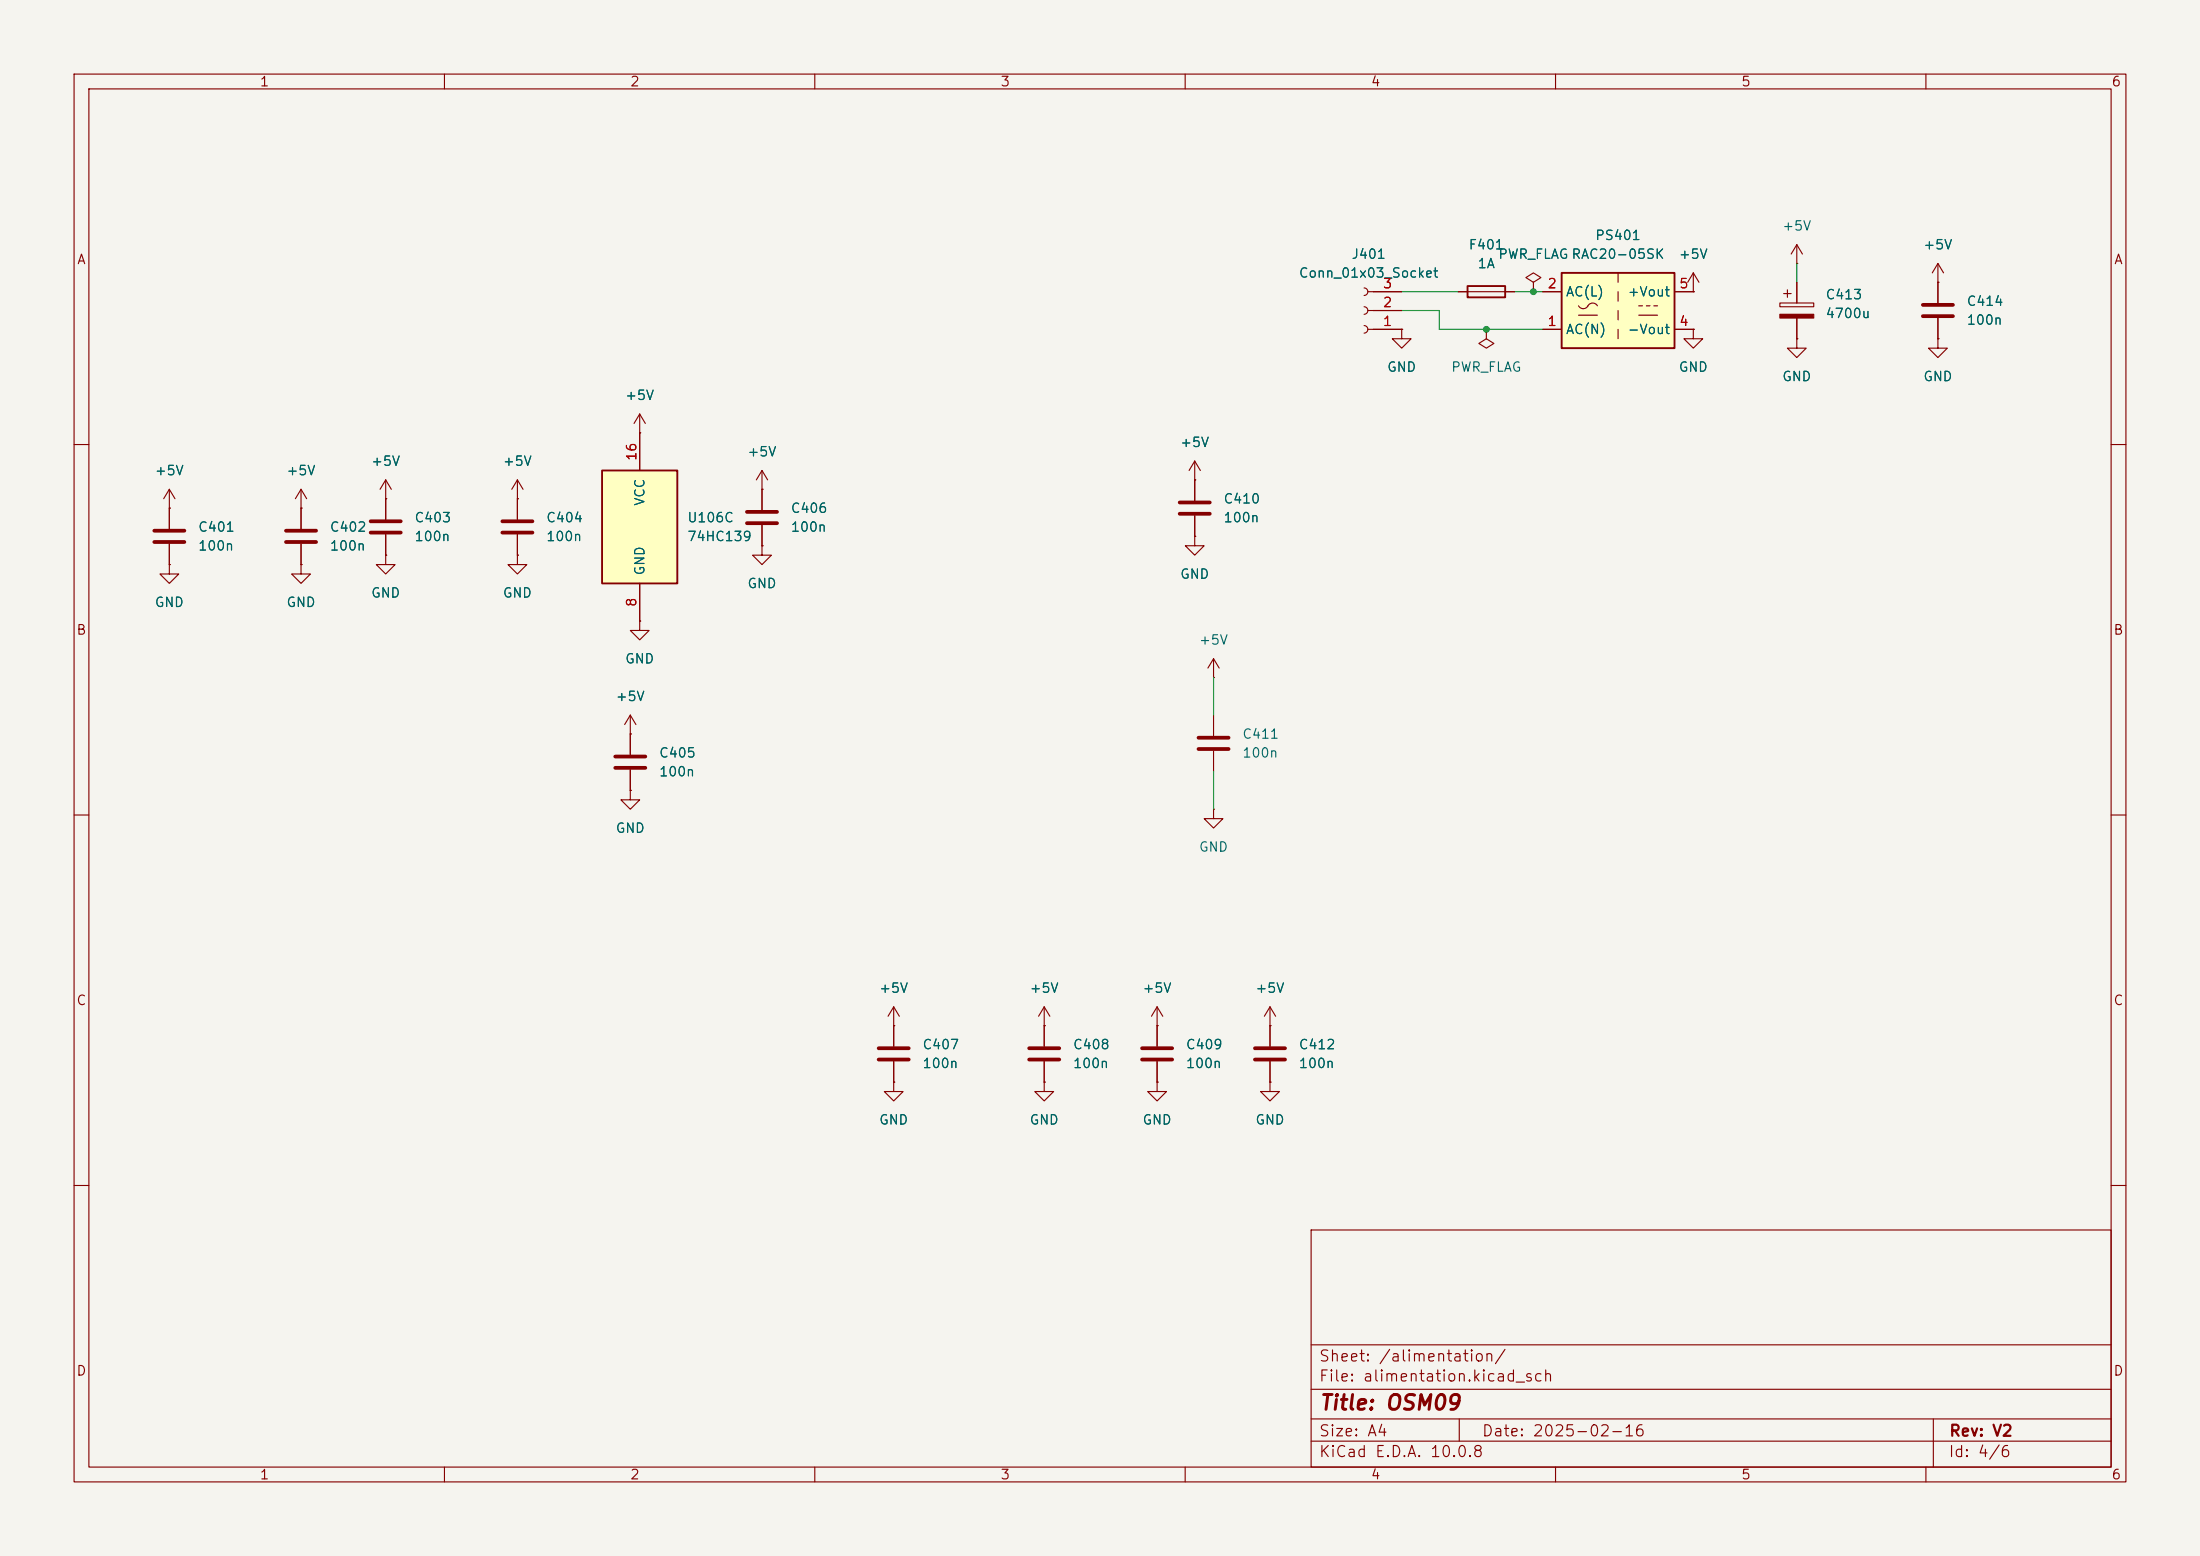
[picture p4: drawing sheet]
<svg xmlns="http://www.w3.org/2000/svg" width="297mm" height="210mm" viewBox="0 0 297 210" stroke-linecap="round" stroke-linejoin="round" font-family="sans-serif">
<path d="M0 0h297v210h-297z" fill="#f5f4ef" stroke="#f5f4ef" stroke-width=".14"/>
<g fill="none" stroke="#840000" stroke-width=".15">
<path d="M10 10h277v190h-277zM12 12h273v186h-273zM60 10v2M110 10v2M160 10v2M210 10v2M260 10v2M240.8 39.6h1M241.3 39.1v1M242.6 35.6h.1M242.6 33v2.6M242.6 38.1v2.8"/>
<path d="M242.6 33l-.8 1.3M242.6 33l.7 1.3M261.6 38.1h.1M261.6 35.6v5.3M261.6 35.6l-.7 1.2M261.6 35.6l.8 1.2M228.6 44.5v1.2h1.3l-1.3 1.3-1.3-1.3h1.3M228.6 44.5h.1M240.3 40.9h4.6v.5h-4.6zM242.6 45.7v1.3h1.2l-1.2 1.3-1.3-1.3h1.3M242.6 45.7h.1M242.6 42.9v2.8"/>
<path d="M261.6 45.7v1.3h1.3l-1.3 1.3-1.3-1.3h1.3M261.6 45.7h.1M261.6 42.9v2.8M10 60h2M22.9 76.2v1.3h1.2l-1.2 1.2-1.3-1.2h1.3M22.9 76.2h.1M161.3 64.8h.1M161.3 72.4v1.3h1.3l-1.3 1.2-1.3-1.2h1.3M161.3 72.4h.1M161.3 62.2v5.4M161.3 69.6v2.8M161.3 62.2l-.8 1.3"/>
<path d="M161.3 62.2l.8 1.3M285 60h2M163.8 91.4h.1M163.8 88.9l-.7 1.3M163.8 88.9l.8 1.3M163.8 88.9v2.5M163.8 96.5v2.8M10 110h2M163.8 109.2v1.3h1.3l-1.3 1.3-1.2-1.3h1.2M163.8 109.2h.1M163.8 101.3v2.8M285 110h2"/>
<path d="M156.2 138.4h.1M156.2 135.9l-.8 1.3M156.2 135.9l.8 1.3M156.2 135.9v5.3M171.4 138.4h.1M171.4 135.9l-.7 1.3M171.4 135.9l.8 1.3M171.4 135.9v5.3M156.2 146.1v1.2h1.3l-1.3 1.3-1.3-1.3h1.3M156.2 146.1h.1M156.2 143.3v2.8M171.4 146.1v1.2h1.3l-1.3 1.3-1.2-1.3h1.2"/>
<path d="M171.4 146.1h.1M171.4 143.3v2.8M10 160h2M177 166h108v32h-108zM285 160h2M60 198v2M110 198v2M160 198v2M177 194.5h108M177 191.5h108M177 187.5h108M177 181.5h108"/>
<path d="M197 191.5v3M210 198v2M260 198v2M261 191.5v6.5"/>
</g>
<path d="M259.6 41.1h4.1M259.6 42.7h4.1M159.3 67.8h4M159.3 69.3h4M161.8 99.6h4.1M161.8 101.1h4.1M154.2 141.5h4M154.2 143h4M169.4 141.5h4.1M169.4 143h4.1" fill="none" stroke="#840000" stroke-width=".51"/>
<path d="M240.3 42.4h4.6v.5h-4.6z" fill="#840000" stroke="#840000" stroke-width=".15"/>
<path d="M210.8 36.8h15.3v10.2h-15.3z" fill="#ffffc2"/>
<path d="M198.1 38.6h5.1v1.5h-5.1zM210.8 36.8h15.3v10.2h-15.3z" fill="none" stroke="#840000" stroke-width=".25"/>
<g fill="none" stroke="#840000" stroke-width=".15">
<path d="M184.1 38.9a.51 .51 0 0 1 .6 .5 .51 .51 0 0 1-.6 .5M184.7 39.4h4.5M196.8 39.4h7.7M207 38.1l1-.6-1-.7-1 .7 1 .6v1.3M207 39.4h.1M208.3 39.4h2.5M218.4 36.8v1.3M218.4 39.4v1.2M226.1 39.4h2.5M228.6 39.4h.1M228.6 36.8l-.8 1.3M228.6 36.8l.8 1.3"/>
<path d="M228.6 36.8v2.6M184.1 43.9a.51 .51 0 0 1 .6 .6 .51 .51 0 0 1-.6 .5M184.1 41.4a.51 .51 0 0 1 .6 .5 .51 .51 0 0 1-.6 .5M184.7 44.5h4.5M184.7 41.9h4.5M189.2 44.5v1.2h1.3l-1.3 1.3-1.2-1.3h1.2M189.2 44.5h.1M200.7 44.5v1.2l1 .7-1 .6-1.1-.6 1.1-.7M200.7 44.5h.1M208.3 44.5h2.5M213.1 41.3a.77 .77 0 0 0 .8 .3 .77 .77 0 0 0 .6-.5 .73 .73 0 0 1 1.1 .2M213.1 42.5h2.5"/>
<path d="M218.4 41.9v1.3M218.4 44.5v1.2M221.2 42.5h2.6M221.2 41.3h.5M222.2 41.3h.6M223.3 41.3h.5M226.1 44.5h2.5M22.9 68.6h.1M22.9 66v5.4M22.9 73.4v2.8M22.9 66l-.8 1.3M22.9 66l.7 1.3"/>
<path d="M40.6 68.6h.1M40.6 76.2v1.3h1.3l-1.3 1.2-1.2-1.2h1.2M40.6 76.2h.1M40.6 66l-.7 1.3M40.6 66l.8 1.3M40.6 66v5.4M40.6 73.4v2.8M52.1 74.9v1.3h1.2l-1.2 1.3-1.3-1.3h1.3M52.1 74.9h.1M52.1 67.3h.1M52.1 64.8v5.3M52.1 72.1v2.8"/>
<path d="M52.1 64.8l-.8 1.2M52.1 64.8l.7 1.2M69.8 74.9v1.3h1.3l-1.3 1.3-1.2-1.3h1.2M69.8 74.9h.1M69.8 67.3h.1M69.8 64.8v5.3M69.8 72.1v2.8M69.8 64.8l-.7 1.2M69.8 64.8l.8 1.2"/>
</g>
<path d="M20.8 71.6h4.1M20.8 73.2h4.1M38.6 71.6h4.1M38.6 73.2h4.1M50 70.4h4.1M50 71.9h4.1M67.8 70.4h4.1M67.8 71.9h4.1" fill="none" stroke="#840000" stroke-width=".51"/>
<path d="M81.3 63.5h10.1v15.2h-10.1z" fill="#ffffc2"/>
<path d="M81.3 63.5h10.1v15.2h-10.1z" fill="none" stroke="#840000" stroke-width=".25"/>
<g fill="none" stroke="#840000" stroke-width=".15">
<path d="M185.4 39.4h3.8M196.8 39.4h1.3M203.2 39.4h1.3M207 39.4h.1M208.3 39.4h2.5M226.1 39.4h2.5M228.6 39.4h.1M242.6 38.1v2.8M261.6 38.1h.1M261.6 38.1v2.8M86.4 58.4h.1M86.4 55.9v7.6"/>
<path d="M86.4 55.9l-.8 1.3M86.4 55.9l.7 1.3M185.4 44.5h3.8M185.4 41.9h3.8M189.2 44.5h.1M208.3 44.5h2.5M226.1 44.5h2.5M228.6 44.5h.1M242.6 45.7h.1M242.6 42.9v2.8M261.6 45.7h.1M261.6 42.9v2.8"/>
<path d="M22.9 76.2h.1M22.9 68.6h.1M22.9 68.6v2.8M22.9 73.4v2.8M40.6 68.6h.1M40.6 76.2h.1M40.6 68.6v2.8M40.6 73.4v2.8M52.1 74.9h.1M52.1 67.3h.1M52.1 67.3v2.8M52.1 72.1v2.8"/>
<path d="M69.8 67.3h.1M69.8 74.9h.1M69.8 67.3v2.8M69.8 72.1v2.8M86.4 78.7v5.1M102.9 73.7v1.2h1.2l-1.2 1.3-1.3-1.3h1.3M102.9 73.7h.1M102.9 66h.1M102.9 63.5l-.8 1.3M102.9 63.5l.7 1.3M102.9 63.5v5.3M102.9 70.9v2.8"/>
<path d="M161.3 72.4h.1M161.3 64.8h.1M161.3 64.8v2.8M161.3 69.6v2.8M85.1 99.1h.1M85.1 96.5l-.8 1.3M85.1 96.5l.8 1.3M85.1 96.5v5.4M86.4 83.8v1.3h1.2l-1.2 1.3-1.3-1.3h1.3M86.4 83.8h.1M85.1 106.7v1.3h1.3l-1.3 1.2-1.3-1.2h1.3M85.1 106.7h.1"/>
<path d="M85.1 103.9v2.8M120.6 138.4h.1M120.6 135.9l-.7 1.3M120.6 135.9l.8 1.3M120.6 135.9v5.3M141 138.4h.1M141 135.9l-.8 1.3M141 135.9l.7 1.3M141 135.9v5.3M156.2 138.4h.1M156.2 138.4v2.8M171.4 138.4h.1"/>
<path d="M171.4 138.4v2.8M120.6 146.1v1.2h1.3l-1.3 1.3-1.2-1.3h1.2M120.6 146.1h.1M120.6 143.3v2.8M141 146.1v1.2h1.2l-1.2 1.3-1.3-1.3h1.3M141 146.1h.1M141 143.3v2.8M156.2 146.1h.1M156.2 143.3v2.8M171.4 146.1h.1M171.4 143.3v2.8"/>
</g>
<path d="M100.8 69.1h4.1M100.8 70.6h4.1M83.1 102.1h4M83.1 103.6h4M118.6 141.5h4.1M118.6 143h4.1M138.9 141.5h4.1M138.9 143h4.1" fill="none" stroke="#840000" stroke-width=".51"/>
<path d="M189.2 39.4h7.6M204.5 39.4h3.8M242.6 35.6v2.5M189.2 41.9h5.1v2.6h14M163.8 91.4v5.1M163.8 104.1v5.1" fill="none" stroke="#009600" stroke-width=".15"/>
<g fill="#009600">
<circle cx="207" cy="39.4" r=".46"/>
<circle cx="200.7" cy="44.5" r=".46"/>
</g>
<text font-size="2" fill="#840000" x="178" y="190.8">Title: OSM09</text>
<g font-size="1.5" fill="#840000">
<text x="178" y="184.1">Sheet: /alimentation/</text>
<text x="178" y="186.8">File: alimentation.kicad_sch</text>
<text x="178" y="197">KiCad E.D.A. 10.0.8</text>
<text x="178" y="194.2">Size: A4</text>
<text x="200" y="194.2">Date: 2025-02-16</text>
<text x="263" y="197">Id: 4/6</text>
<text x="263" y="194.2">Rev: V2</text>
</g>
<g font-size="1.3" fill="#840000">
<text x="35" y="12">1</text>
<text x="85" y="12">2</text>
<text x="135" y="12">3</text>
<text x="185" y="12">4</text>
<text x="235" y="12">5</text>
<text x="285" y="12">6</text>
<text x="10.3" y="36">A</text>
<text x="285.3" y="36">A</text>
<text x="10.2" y="86">B</text>
<text x="285.2" y="86">B</text>
<text x="10.2" y="136">C</text>
<text x="285.2" y="136">C</text>
<text x="10.2" y="186">D</text>
<text x="285.2" y="186">D</text>
<text x="35" y="200">1</text>
<text x="85" y="200">2</text>
<text x="135" y="200">3</text>
<text x="185" y="200">4</text>
<text x="235" y="200">5</text>
<text x="285" y="200">6</text>
</g>
<g font-size="1.3" fill="#006464">
<text x="182.4" y="35.3">J401</text>
<text x="198.2" y="34">F401</text>
<text x="202.2" y="35.3">PWR_FLAG RAC20-05SK</text>
<text x="215.3" y="32.7">PS401</text>
<text x="226.5" y="35.3">+5V</text>
<text x="240.5" y="31.4">+5V</text>
<text x="259.6" y="34">+5V</text>
<text x="175.3" y="37.8">Conn_01x03_Socket</text>
<text x="199.4" y="36.5">1A</text>
<text x="211.3" y="40.3">AC(L)</text>
<text x="219.6" y="40.3">+Vout</text>
<text x="246.4" y="40.7">C413</text>
<text x="265.4" y="41.6">C414</text>
<text x="211.3" y="45.4">AC(N)</text>
<text x="219.6" y="45.4">-Vout</text>
<text x="246.4" y="43.3">4700u</text>
<text x="265.4" y="44.1">100n</text>
<text x="187.2" y="50.5">GND</text>
<text x="195.8" y="50.5">PWR_FLAG</text>
<text x="226.5" y="50.5">GND</text>
<text x="240.5" y="51.8">GND</text>
<text x="259.6" y="51.8">GND</text>
<text x="84.3" y="54.3">+5V</text>
<text x="20.8" y="64.5">+5V</text>
<text x="38.6" y="64.5">+5V</text>
<text x="50" y="63.2">+5V</text>
<text x="67.8" y="63.2">+5V</text>
<text x="100.8" y="61.9">+5V</text>
<text x="159.2" y="60.7">+5V</text>
<text x="55.9" y="70.8">C403</text>
<text x="73.6" y="70.8">C404</text>
<text x="87.3" y="68.4" transform="rotate(-90 87.3 68.4)">VCC</text>
<text x="92.7" y="70.8">U106C</text>
<text x="106.7" y="69.5">C406</text>
<text x="165.1" y="68.3">C410</text>
<text x="165.1" y="70.8">100n</text>
<text x="26.7" y="72.1">C401</text>
<text x="26.7" y="74.6">100n</text>
<text x="44.4" y="72.1">C402</text>
<text x="44.4" y="74.6">100n</text>
<text x="55.9" y="73.4">100n</text>
<text x="73.6" y="73.4">100n</text>
<text x="87.3" y="77.8" transform="rotate(-90 87.3 77.8)">GND</text>
<text x="92.7" y="73.4">74HC139</text>
<text x="106.7" y="72.1">100n</text>
<text x="20.8" y="82.2">GND</text>
<text x="38.6" y="82.2">GND</text>
<text x="50" y="81">GND</text>
<text x="67.8" y="81">GND</text>
<text x="100.8" y="79.7">GND</text>
<text x="159.2" y="78.4">GND</text>
<text x="84.3" y="89.9">GND</text>
<text x="161.8" y="87.3">+5V</text>
<text x="83" y="94.9">+5V</text>
<text x="167.6" y="100">C411</text>
<text x="88.9" y="102.6">C405</text>
<text x="88.9" y="105.1">100n</text>
<text x="167.6" y="102.6">100n</text>
<text x="83" y="112.7">GND</text>
<text x="161.8" y="115.3">GND</text>
<text x="118.6" y="134.3">+5V</text>
<text x="138.9" y="134.3">+5V</text>
<text x="154.1" y="134.3">+5V</text>
<text x="169.4" y="134.3">+5V</text>
<text x="124.4" y="141.9">C407</text>
<text x="144.8" y="141.9">C408</text>
<text x="160" y="141.9">C409</text>
<text x="175.2" y="141.9">C412</text>
<text x="124.4" y="144.5">100n</text>
<text x="144.8" y="144.5">100n</text>
<text x="160" y="144.5">100n</text>
<text x="175.2" y="144.5">100n</text>
<text x="118.6" y="152.1">GND</text>
<text x="138.9" y="152.1">GND</text>
<text x="154.1" y="152.1">GND</text>
<text x="169.4" y="152.1">GND</text>
</g>
<g font-size="1.3" fill="#a90000">
<text x="186.6" y="41.8">2</text>
<text x="186.6" y="39.2">3</text>
<text x="208.8" y="39.2">2</text>
<text x="226.6" y="39.2">5</text>
<text x="186.6" y="44.3">1</text>
<text x="208.8" y="44.3">1</text>
<text x="226.6" y="44.3">4</text>
<text x="86.2" y="62.3" transform="rotate(-90 86.2 62.3)">16</text>
<text x="86.2" y="82" transform="rotate(-90 86.2 82)">8</text>
</g>
</svg>
